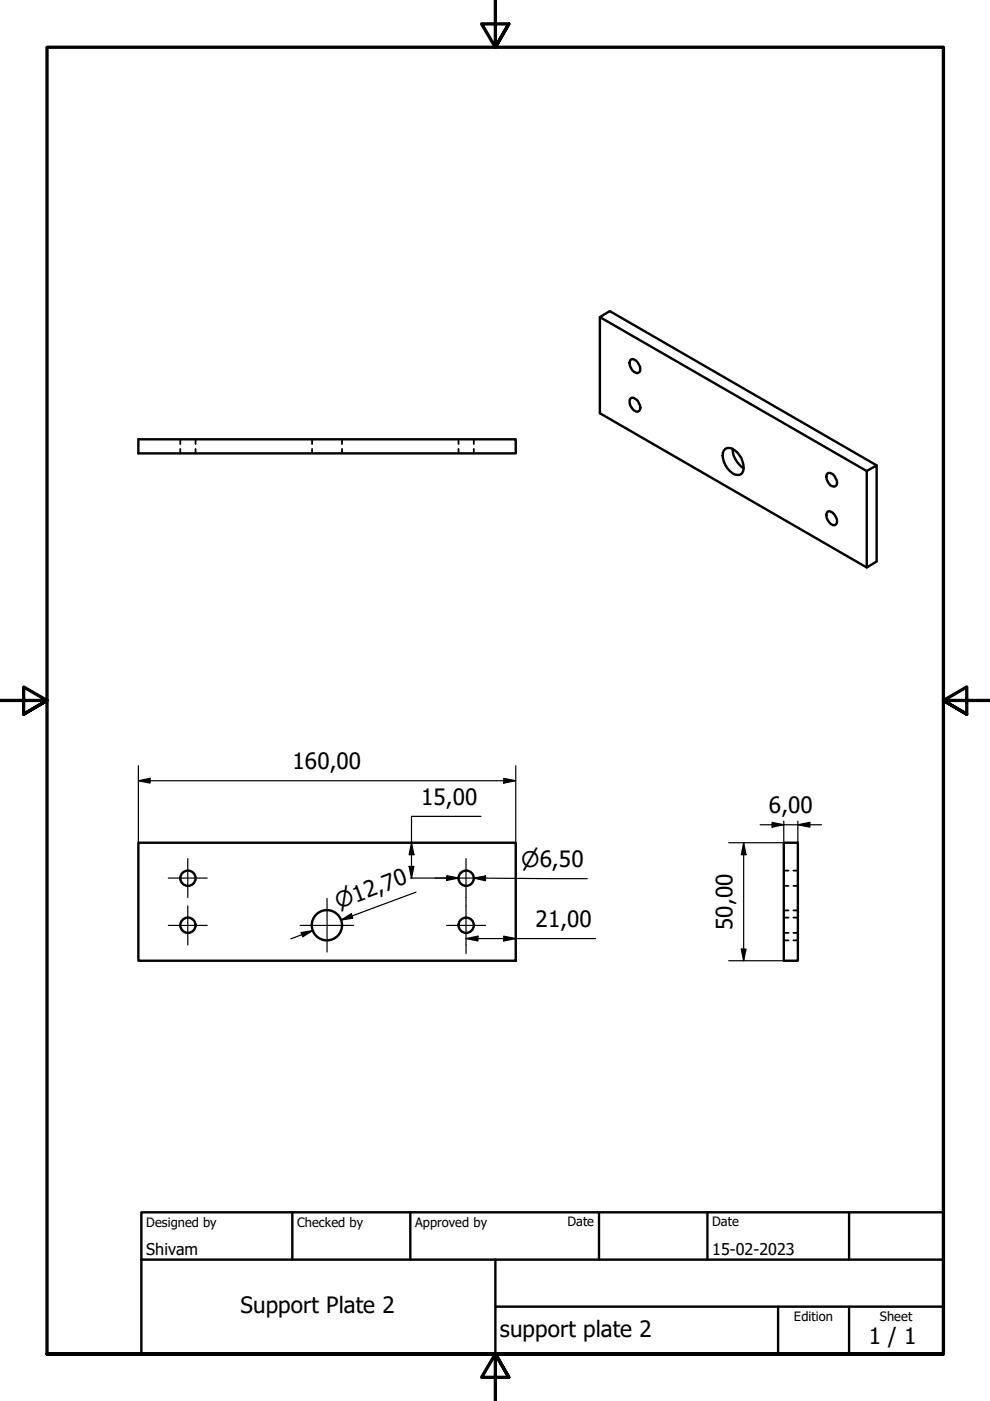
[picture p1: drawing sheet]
<svg xmlns="http://www.w3.org/2000/svg" width="210mm" height="297mm" viewBox="0 0 210 297" stroke-linecap="round" stroke-linejoin="round" font-family="sans-serif">
<!-- layer: Visible (ISO) -->
<g fill="none" stroke="#000" stroke-width=".51">
<path d="M127.2 67.2l56.6 32.7 2.1-1.2v20.3l-2.1 1.3v-20.4M133.7 76.2a1.29 1.29 0 0 1 1.7 1.1 1.18 1.18 0 0 1-.2 1.8 2.04 2.04 0 0 1-1.5-2.9zM29.3 93.1h80v3h-80zM133.7 84.4a1.29 1.29 0 0 1 1.7 1.1 1.18 1.18 0 0 1-.2 1.8 2.04 2.04 0 0 1-1.5-2.9zM153.5 95.5a1.41 1.41 0 0 1 2.2-.1 4.3 4.3 0 0 1 1.7 4.8 1.72 1.72 0 0 1-2.7-.4 4.2 4.2 0 0 1-1.2-4.3zM155.3 95.2a5.2 5.2 0 0 0 2.4 4.1M185.9 98.7l-56.6-32.7-2.1 1.2v20.4l56.6 32.7M175.5 100.4a1.29 1.29 0 0 1 1.7 1 1.12 1.12 0 0 1-.3 1.8 2 2 0 0 1-1.4-2.8zM175.5 108.5a1.29 1.29 0 0 1 1.7 1 1.18 1.18 0 0 1-.3 1.9 2.04 2.04 0 0 1-1.4-2.9zM29.3 178.7h80v25h-80zM166.2 178.7h3v25h-3z"/>
<circle cx="39.8" cy="196.2" r="1.62"/>
<circle cx="39.8" cy="186.2" r="1.62"/>
<circle cx="69.3" cy="196.2" r="3.2"/>
<circle cx="98.8" cy="196.2" r="1.62"/>
<circle cx="98.8" cy="186.2" r="1.62"/>
</g>
<!-- layer: Hidden (ISO) -->
<g fill="none" stroke="#000" stroke-width=".38">
<path d="M38.2 93.1v1.1M38.2 95.2v.9M41.5 93.1v1.1M41.5 95.2v.9M66.2 93.1v1.1M66.2 95.2v.9M72.5 93.1v1.1M72.5 95.2v.9M97.2 93.1v1.1M97.2 95.2v.9M100.5 93.1v1.1M100.5 95.2v.9"/>
<path d="M166.2 194.5h1M166.2 197.8h1M166.2 184.6h1M166.2 187.8h1M166.2 193h1M166.2 199.4h1M168.2 194.5h1M168.2 197.8h1M168.2 184.6h1M168.2 187.8h1M168.2 193h1M168.2 199.4h1"/>
</g>
<!-- layer: Border (ISO) -->
<path d="M105 0v10l-2.9-4.9h5.8l-2.9 4.9 2.9-4.9M0 148.5h10l-5-2.8v5.7l5-2.9-5 2.9M210 148.5h-10l5-2.8v5.7l-5-2.9 5 2.9M10 287.1v-277.1h190v277.1h-190h190M107.9 292l-2.9-4.9 2.9 4.9h-5.8l2.9-4.9v9.9" fill="none" stroke="#000" stroke-width=".7"/>
<!-- layer: Title (ISO) -->
<path d="M30 257h170v30.1h-170zM62 257v10.1M87 257v10.1M127 257v10.1M150 257v10.1M180 257v10.1M30 267.1h170M105 277h95M105 267.1v20M165 277v10.1M180 277v10.1" fill="none" stroke="#000" stroke-width=".51"/>
<!-- layer: Dimension (ISO) -->
<g fill="none" stroke="#000" stroke-width=".25">
<path d="M29.3 165.5l2.5-.5v1zM29.3 165.5h80M29.3 162.4v16.3M87.2 178.7l.6 2.5h-1.1zM102 173.1h-14.8v13.1M106.8 165l2.5 .5-2.5 .5zM109.3 162.4v16.3M157.7 178.7l.5 2.5h-1zM157.7 178.7v25M161.2 174.9h13M163.7 174.4l2.5 .5-2.5 .5zM166.2 174.1v4.6h-11.7"/>
<path d="M169.2 174.9l2.5-.5v1zM169.2 174.1v4.6M63.8 197.7l2.6-.4-2.2 1.3zM66.4 197.3l-4.7 1.8M72.3 195.1l2.2-1.4 .3 1zM86.7 183.7h1.1l-.6 2.5zM87.1 186.2h10.1M88.2 189.2l-15.9 5.9 2.4-.9M94.7 185.7l2.5 .5-2.5 .5zM98.8 199l2.5-.5v1zM98.8 199h27.5M98.8 190.3v1.8"/>
<path d="M100.5 186.2l2.4-.5v1zM102.9 186.2h-2.4l24 .1M106.8 198.5l2.5 .5-2.5 .5zM98.8 200.3v1.9M154.5 203.7h11.7M157.2 201.2h1l-.5 2.5z"/>
</g>
<g fill="#000">
<path d="M29.3 165.5l2.5-.5v1z" fill-rule="evenodd"/>
<path d="M106.8 165l2.5 .5-2.5 .5z" fill-rule="evenodd"/>
<path d="M163.7 174.4l2.5 .5-2.5 .5z" fill-rule="evenodd"/>
<path d="M169.2 174.9l2.5-.5v1z" fill-rule="evenodd"/>
<path d="M63.8 197.7l2.6-.4-2.2 1.3z" fill-rule="evenodd"/>
<path d="M72.3 195.1l2.2-1.4 .3 1z" fill-rule="evenodd"/>
<path d="M86.7 183.7h1.1l-.6 2.5z" fill-rule="evenodd"/>
<path d="M87.2 178.7l.6 2.5h-1.1z" fill-rule="evenodd"/>
<path d="M94.7 185.7l2.5 .5-2.5 .5z" fill-rule="evenodd"/>
<path d="M98.8 199l2.5-.5v1z" fill-rule="evenodd"/>
<path d="M100.5 186.2l2.4-.5v1z" fill-rule="evenodd"/>
<path d="M106.8 198.5l2.5 .5-2.5 .5z" fill-rule="evenodd"/>
<path d="M157.7 178.7l.5 2.5h-1z" fill-rule="evenodd"/>
<path d="M157.2 201.2h1l-.5 2.5z" fill-rule="evenodd"/>
</g>
<!-- layer: Center Mark (ISO) -->
<path d="M35.7 186.2h8.2M35.7 196.2h8.2M39.8 182v8.3M39.8 192.1v8.2M63.6 196.2h11.4M69.3 190.5v11.4M94.7 196.2h8.2M94.7 186.2h8.2M98.8 192.1v8.2M98.8 182v8.3" fill="none" stroke="#000" stroke-width=".25"/>
<g font-size="4.8">
<text x="62" y="163.1">160,00</text>
<text x="89.3" y="170.7">15,00</text>
<text x="163" y="172.5">6,00</text>
<text x="113.5" y="196.6">21,00</text>
<text x="155.3" y="197.2" transform="rotate(-90 155.3 197.2)">50,00</text>
<text x="51" y="278.4">Support Plate 2</text>
<text x="106" y="283.4">support plate 2</text>
<text x="184.2" y="285">1 / 1</text>
</g>
<g font-size="4.6">
<text x="110.5" y="183.8">⌀6,50</text>
<text x="71.8" y="192.7" transform="rotate(-21 71.8 192.7)">⌀12,70</text>
</g>
<g font-size="3.4">
<text x="31" y="266">Shivam</text>
<text x="151" y="266">15-02-2023</text>
</g>
<g font-size="2.7">
<text x="31" y="260.1">Designed by</text>
<text x="63" y="260.1">Checked by</text>
<text x="88" y="260.1">Approved by</text>
<text x="120.3" y="260">Date</text>
<text x="151" y="260">Date</text>
<text x="168.3" y="280.1">Edition</text>
<text x="186.6" y="280.1">Sheet</text>
</g>
</svg>
